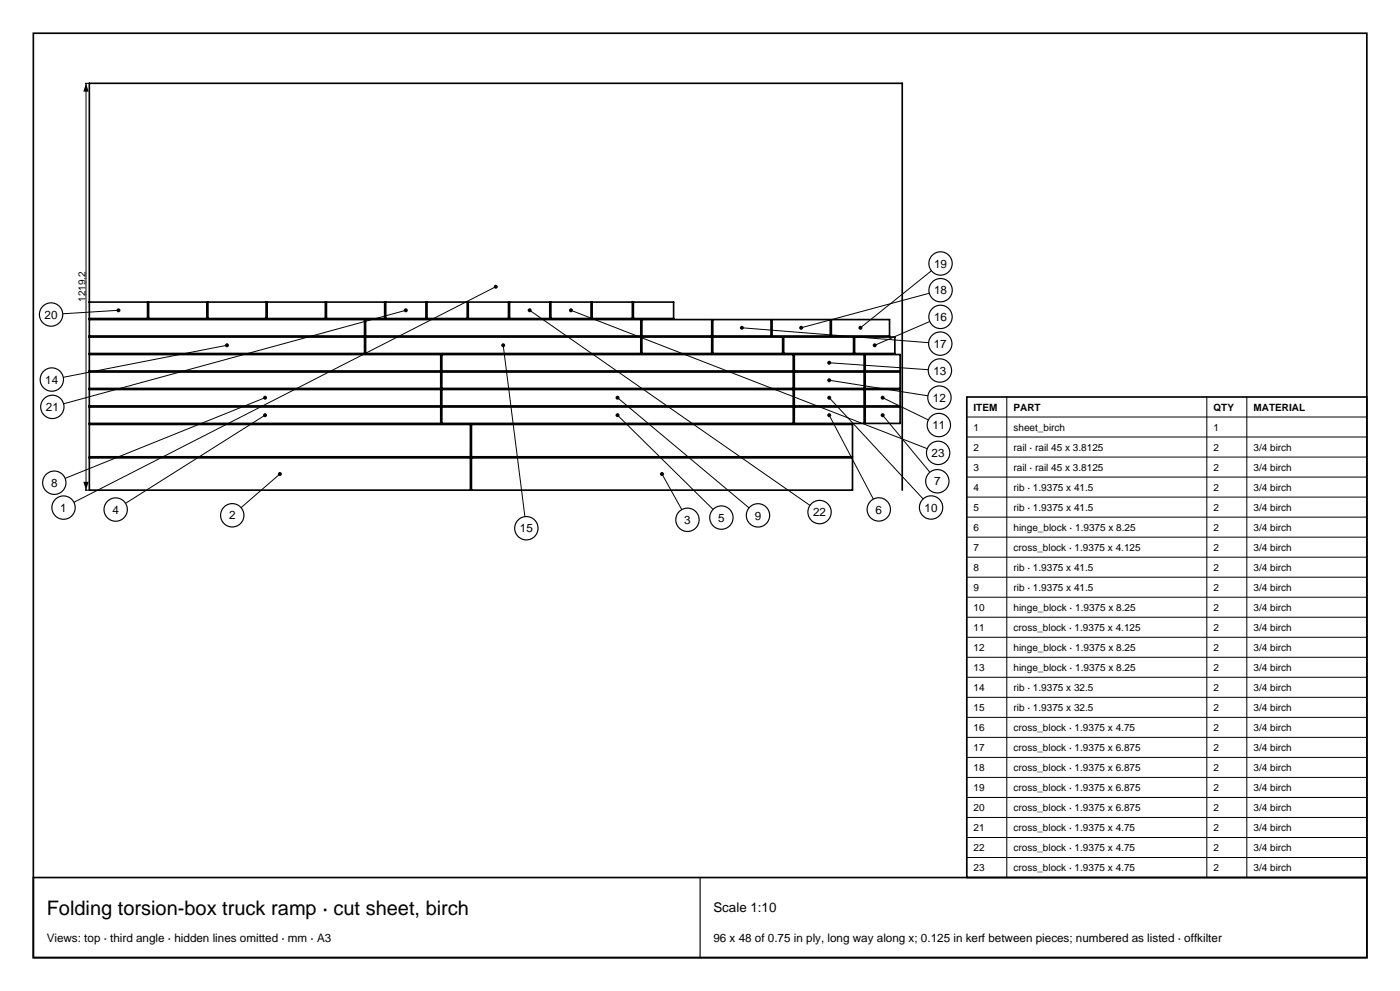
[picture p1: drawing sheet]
<svg xmlns="http://www.w3.org/2000/svg" width="420mm" height="297mm" viewBox="0 0 420 297" stroke-linecap="round" stroke-linejoin="round" font-family="sans-serif">
<g fill="none" stroke="#000" stroke-width=".5">
<path d="M10 10h400.1v277h-400.1zM26.8 95.8h82.6v4.9h-82.6M26.8 90.5h17.5v5h-17.5M44.6 90.5h17.5v5h-17.5zM62.4 90.5h17.4v5h-17.4zM80.2 90.5h17.4v5h-17.4zM97.9 90.5h17.5v5h-17.5zM109.7 95.8h82.5v4.9h-82.5zM115.7 90.5h12.1v5h-12.1zM128.1 90.5h12.1v5h-12.1zM140.5 90.5h12v5h-12zM152.9 90.5h12v5h-12z"/>
<path d="M165.3 90.5h12v5h-12zM177.6 90.5h12.1v5h-12.1zM190 90.5h12.1v5h-12.1zM192.6 95.8h20.9v4.9h-20.9zM213.8 95.8h17.5v4.9h-17.5zM231.6 95.8h17.5v4.9h-17.5zM249.4 95.8h17.5v4.9h-17.5zM26.8 106.3h105.4v4.9h-105.4M26.8 111.5h105.4v4.9h-105.4M26.8 116.7h105.4v5h-105.4M26.8 101h82.6v4.9h-82.6M109.7 101h82.5v4.9h-82.5z"/>
<path d="M132.5 106.3h105.5v4.9h-105.5zM132.5 111.5h105.5v4.9h-105.5zM132.5 116.7h105.5v5h-105.5zM192.6 101h20.9v4.9h-20.9zM213.8 101h21v4.9h-21zM235.1 101h21v4.9h-21zM238.3 106.3h20.9v4.9h-20.9zM238.3 111.5h20.9v4.9h-20.9zM238.3 116.7h20.9v5h-20.9zM256.4 101h12.1v4.9h-12.1zM259.6 106.3h10.4v4.9h-10.4zM259.6 111.5h10.4v4.9h-10.4z"/>
<path d="M259.6 116.7h10.4v5h-10.4zM26.8 137.2h114.3v9.7M26.8 127.2h114.3v9.7h-114.3M26.8 122h105.4v4.9h-105.4M132.5 122h105.5v4.9h-105.5zM141.4 127.2h114.3v9.7h-114.3zM238.3 122h20.9v4.9h-20.9zM259.6 122h10.4v4.9h-10.4zM141.4 146.9v-9.7h114.3v9.7h-228.9v-121.9h243.9v121.9"/>
</g>
<path d="M25.6 25h1.2M25.8 25v121.9M35.5 93l-16.7 1M25.6 146.9h1.2" fill="none" stroke="#000" stroke-width=".3"/>
<g fill="#000">
<path d="M25.8 25l.8 2.5h-1.6zM25 144.4h1.6l-.8 2.5z"/>
<circle cx="35.5" cy="93" r=".6"/>
</g>
<circle cx="15.3" cy="94.3" r="3.5" fill="#fff" stroke="#000" stroke-width=".35"/>
<path d="M68.1 103.5l-49.1 9.6" fill="none" stroke="#000" stroke-width=".3"/>
<circle cx="68.1" cy="103.5" r=".6" fill="#000"/>
<circle cx="15.5" cy="113.7" r="3.5" fill="#fff" stroke="#000" stroke-width=".35"/>
<path d="M121.7 93l-102.6 28" fill="none" stroke="#000" stroke-width=".3"/>
<circle cx="121.7" cy="93" r=".6" fill="#000"/>
<circle cx="15.7" cy="121.9" r="3.5" fill="#fff" stroke="#000" stroke-width=".35"/>
<path d="M79.5 119.2l-60 24.2" fill="none" stroke="#000" stroke-width=".3"/>
<circle cx="79.5" cy="119.2" r=".6" fill="#000"/>
<circle cx="16.3" cy="144.7" r="3.5" fill="#fff" stroke="#000" stroke-width=".35"/>
<path d="M148.7 85.9l-126.5 64.6" fill="none" stroke="#000" stroke-width=".3"/>
<circle cx="148.7" cy="85.9" r=".6" fill="#000"/>
<circle cx="19.1" cy="152.1" r="3.5" fill="#fff" stroke="#000" stroke-width=".35"/>
<path d="M79.5 124.4l-41.8 26.4" fill="none" stroke="#000" stroke-width=".3"/>
<circle cx="79.5" cy="124.4" r=".6" fill="#000"/>
<circle cx="34.7" cy="152.7" r="3.5" fill="#fff" stroke="#000" stroke-width=".35"/>
<path d="M84 142.1l-11.7 10" fill="none" stroke="#000" stroke-width=".3"/>
<circle cx="84" cy="142.1" r=".6" fill="#000"/>
<circle cx="69.7" cy="154.4" r="3.5" fill="#fff" stroke="#000" stroke-width=".35"/>
<path d="M151 103.5l6.5 51.3" fill="none" stroke="#000" stroke-width=".3"/>
<circle cx="151" cy="103.5" r=".6" fill="#000"/>
<circle cx="157.9" cy="158.3" r="3.5" fill="#fff" stroke="#000" stroke-width=".35"/>
<path d="M198.6 142.1l5.9 10.6" fill="none" stroke="#000" stroke-width=".3"/>
<circle cx="198.6" cy="142.1" r=".6" fill="#000"/>
<circle cx="206.2" cy="155.8" r="3.5" fill="#fff" stroke="#000" stroke-width=".35"/>
<path d="M185.3 124.4l28.6 28.3" fill="none" stroke="#000" stroke-width=".3"/>
<circle cx="185.3" cy="124.4" r=".6" fill="#000"/>
<circle cx="216.4" cy="155.1" r="3.5" fill="#fff" stroke="#000" stroke-width=".35"/>
<path d="M185.3 119.2l39.4 33" fill="none" stroke="#000" stroke-width=".3"/>
<circle cx="185.3" cy="119.2" r=".6" fill="#000"/>
<circle cx="227.4" cy="154.5" r="3.5" fill="#fff" stroke="#000" stroke-width=".35"/>
<path d="M158.9 93l84.1 58.5" fill="none" stroke="#000" stroke-width=".3"/>
<circle cx="158.9" cy="93" r=".6" fill="#000"/>
<circle cx="245.9" cy="153.5" r="3.5" fill="#fff" stroke="#000" stroke-width=".35"/>
<path d="M248.8 124.4l13.2 25.2" fill="none" stroke="#000" stroke-width=".3"/>
<circle cx="248.8" cy="124.4" r=".6" fill="#000"/>
<circle cx="263.6" cy="152.7" r="3.5" fill="#fff" stroke="#000" stroke-width=".35"/>
<path d="M248.8 119.2l28.1 30.3" fill="none" stroke="#000" stroke-width=".3"/>
<circle cx="248.8" cy="119.2" r=".6" fill="#000"/>
<circle cx="279.3" cy="152.1" r="3.5" fill="#fff" stroke="#000" stroke-width=".35"/>
<path d="M264.8 124.4l14.2 17.1" fill="none" stroke="#000" stroke-width=".3"/>
<circle cx="264.8" cy="124.4" r=".6" fill="#000"/>
<circle cx="281.2" cy="144.2" r="3.5" fill="#fff" stroke="#000" stroke-width=".35"/>
<path d="M171.3 93l106.9 41.5" fill="none" stroke="#000" stroke-width=".3"/>
<circle cx="171.3" cy="93" r=".6" fill="#000"/>
<circle cx="281.4" cy="135.7" r="3.5" fill="#fff" stroke="#000" stroke-width=".35"/>
<path d="M264.8 119.2l13.7 6.7" fill="none" stroke="#000" stroke-width=".3"/>
<circle cx="264.8" cy="119.2" r=".6" fill="#000"/>
<circle cx="281.7" cy="127.4" r="3.5" fill="#fff" stroke="#000" stroke-width=".35"/>
<path d="M248.8 114l29.6 4.6" fill="none" stroke="#000" stroke-width=".3"/>
<circle cx="248.8" cy="114" r=".6" fill="#000"/>
<circle cx="281.8" cy="119.2" r="3.5" fill="#fff" stroke="#000" stroke-width=".35"/>
<path d="M248.8 108.7l29.7 2.1" fill="none" stroke="#000" stroke-width=".3"/>
<circle cx="248.8" cy="108.7" r=".6" fill="#000"/>
<circle cx="282" cy="111" r="3.5" fill="#fff" stroke="#000" stroke-width=".35"/>
<path d="M222.6 98.2l56 4.5" fill="none" stroke="#000" stroke-width=".3"/>
<circle cx="222.6" cy="98.2" r=".6" fill="#000"/>
<circle cx="282.1" cy="103" r="3.5" fill="#fff" stroke="#000" stroke-width=".35"/>
<path d="M278.9 96.4l-16.5 7.1" fill="none" stroke="#000" stroke-width=".3"/>
<circle cx="262.4" cy="103.5" r=".6" fill="#000"/>
<circle cx="282.1" cy="95" r="3.5" fill="#fff" stroke="#000" stroke-width=".35"/>
<path d="M278.8 87.9l-38.5 10.3" fill="none" stroke="#000" stroke-width=".3"/>
<circle cx="240.3" cy="98.2" r=".6" fill="#000"/>
<circle cx="282.2" cy="87" r="3.5" fill="#fff" stroke="#000" stroke-width=".35"/>
<path d="M279.4 81.2l-21.3 17" fill="none" stroke="#000" stroke-width=".3"/>
<circle cx="258.1" cy="98.2" r=".6" fill="#000"/>
<circle cx="282.2" cy="79" r="3.5" fill="#fff" stroke="#000" stroke-width=".35"/>
<path d="M290 119h120.1v144h-120.1z" fill="#fff" stroke="#000" stroke-width=".5"/>
<g fill="none" stroke="#000" stroke-width=".3">
<path d="M302 119v144M362 119v144M374 119v144M290 125h120.1M290 131h120.1M290 137h120.1M290 143h120.1M290 149h120.1M290 155h120.1M290 161h120.1M290 167h120.1M290 173h120.1"/>
<path d="M290 179h120.1M290 185h120.1M290 191h120.1M290 197h120.1M290 203h120.1M290 209h120.1M290 215h120.1M290 221h120.1M290 227h120.1M290 233h120.1M290 239h120.1M290 245h120.1"/>
<path d="M290 251h120.1M290 257h120.1"/>
</g>
<path d="M10 263h400.1v24h-400.1z" fill="none" stroke="#000" stroke-width=".5"/>
<path d="M210 263v24" fill="none" stroke="#000" stroke-width=".35"/>
<text font-size="6" x="14" y="274.2">Folding torsion-box truck ramp · cut sheet, birch</text>
<text font-size="4" x="214" y="273.4">Scale 1:10</text>
<g font-size="3.5">
<text x="280.2" y="80.2">19</text>
<text x="280.2" y="88.2">18</text>
<text x="13.4" y="95.5">20</text>
<text x="280.2" y="96.2">16</text>
<text x="280.1" y="104.2">17</text>
<text x="280" y="112.3">13</text>
<text x="13.6" y="115">14</text>
<text x="13.8" y="123.2">21</text>
<text x="279.9" y="120.4">12</text>
<text x="279.7" y="128.6">11</text>
<text x="279.5" y="137">23</text>
<text x="15.3" y="145.9">8</text>
<text x="280.2" y="145.5">7</text>
<text x="18.1" y="153.4">1</text>
<text x="33.7" y="154">4</text>
<text x="68.7" y="155.7">2</text>
<text x="226.4" y="155.7">9</text>
<text x="243.9" y="154.7">22</text>
<text x="262.7" y="153.9">6</text>
<text x="277.4" y="153.4">10</text>
<text x="156" y="159.6">15</text>
<text x="205.3" y="157">3</text>
<text x="215.4" y="156.4">5</text>
<text x="14" y="282.3">Views: top · third angle · hidden lines omitted · mm · A3</text>
<text x="214" y="282.3">96 x 48 of 0.75 in ply, long way along x; 0.125 in kerf between pieces; numbered as listed · offkilter</text>
</g>
<g font-size="3">
<text x="25.7" y="90.5" transform="rotate(-90 25.7 90.5)">1219.2</text>
<text x="292" y="123.1">ITEM</text>
<text x="304" y="123.1">PART</text>
<text x="364" y="123.1">QTY</text>
<text x="376" y="123.1">MATERIAL</text>
<text x="292" y="129.1">1</text>
<text x="304" y="129.1">sheet_birch</text>
<text x="364" y="129.1">1</text>
<text x="292" y="135.1">2</text>
<text x="304" y="135.1">rail · rail 45 x 3.8125</text>
<text x="364" y="135.1">2</text>
<text x="376" y="135.1">3/4 birch</text>
<text x="292" y="141.1">3</text>
<text x="304" y="141.1">rail · rail 45 x 3.8125</text>
<text x="364" y="141.1">2</text>
<text x="376" y="141.1">3/4 birch</text>
<text x="292" y="147.1">4</text>
<text x="304" y="147.1">rib · 1.9375 x 41.5</text>
<text x="364" y="147.1">2</text>
<text x="376" y="147.1">3/4 birch</text>
<text x="292" y="153.1">5</text>
<text x="304" y="153.1">rib · 1.9375 x 41.5</text>
<text x="364" y="153.1">2</text>
<text x="376" y="153.1">3/4 birch</text>
<text x="292" y="159.1">6</text>
<text x="304" y="159.1">hinge_block · 1.9375 x 8.25</text>
<text x="364" y="159.1">2</text>
<text x="376" y="159.1">3/4 birch</text>
<text x="292" y="165.1">7</text>
<text x="304" y="165.1">cross_block · 1.9375 x 4.125</text>
<text x="364" y="165.1">2</text>
<text x="376" y="165.1">3/4 birch</text>
<text x="292" y="171.1">8</text>
<text x="304" y="171.1">rib · 1.9375 x 41.5</text>
<text x="364" y="171.1">2</text>
<text x="376" y="171.1">3/4 birch</text>
<text x="292" y="177.1">9</text>
<text x="304" y="177.1">rib · 1.9375 x 41.5</text>
<text x="364" y="177.1">2</text>
<text x="376" y="177.1">3/4 birch</text>
<text x="292" y="183.1">10</text>
<text x="304" y="183.1">hinge_block · 1.9375 x 8.25</text>
<text x="364" y="183.1">2</text>
<text x="376" y="183.1">3/4 birch</text>
<text x="292" y="189.1">11</text>
<text x="304" y="189.1">cross_block · 1.9375 x 4.125</text>
<text x="364" y="189.1">2</text>
<text x="376" y="189.1">3/4 birch</text>
<text x="292" y="195.1">12</text>
<text x="304" y="195.1">hinge_block · 1.9375 x 8.25</text>
<text x="364" y="195.1">2</text>
<text x="376" y="195.1">3/4 birch</text>
<text x="292" y="201.1">13</text>
<text x="304" y="201.1">hinge_block · 1.9375 x 8.25</text>
<text x="364" y="201.1">2</text>
<text x="376" y="201.1">3/4 birch</text>
<text x="292" y="207.1">14</text>
<text x="304" y="207.1">rib · 1.9375 x 32.5</text>
<text x="364" y="207.1">2</text>
<text x="376" y="207.1">3/4 birch</text>
<text x="292" y="213.1">15</text>
<text x="304" y="213.1">rib · 1.9375 x 32.5</text>
<text x="364" y="213.1">2</text>
<text x="376" y="213.1">3/4 birch</text>
<text x="292" y="219.1">16</text>
<text x="304" y="219.1">cross_block · 1.9375 x 4.75</text>
<text x="364" y="219.1">2</text>
<text x="376" y="219.1">3/4 birch</text>
<text x="292" y="225.1">17</text>
<text x="304" y="225.1">cross_block · 1.9375 x 6.875</text>
<text x="364" y="225.1">2</text>
<text x="376" y="225.1">3/4 birch</text>
<text x="292" y="231.1">18</text>
<text x="304" y="231.1">cross_block · 1.9375 x 6.875</text>
<text x="364" y="231.1">2</text>
<text x="376" y="231.1">3/4 birch</text>
<text x="292" y="237.1">19</text>
<text x="304" y="237.1">cross_block · 1.9375 x 6.875</text>
<text x="364" y="237.1">2</text>
<text x="376" y="237.1">3/4 birch</text>
<text x="292" y="243.1">20</text>
<text x="304" y="243.1">cross_block · 1.9375 x 6.875</text>
<text x="364" y="243.1">2</text>
<text x="376" y="243.1">3/4 birch</text>
<text x="292" y="249.1">21</text>
<text x="304" y="249.1">cross_block · 1.9375 x 4.75</text>
<text x="364" y="249.1">2</text>
<text x="376" y="249.1">3/4 birch</text>
<text x="292" y="255.1">22</text>
<text x="304" y="255.1">cross_block · 1.9375 x 4.75</text>
<text x="364" y="255.1">2</text>
<text x="376" y="255.1">3/4 birch</text>
<text x="292" y="261.1">23</text>
<text x="304" y="261.1">cross_block · 1.9375 x 4.75</text>
<text x="364" y="261.1">2</text>
<text x="376" y="261.1">3/4 birch</text>
</g>
</svg>
